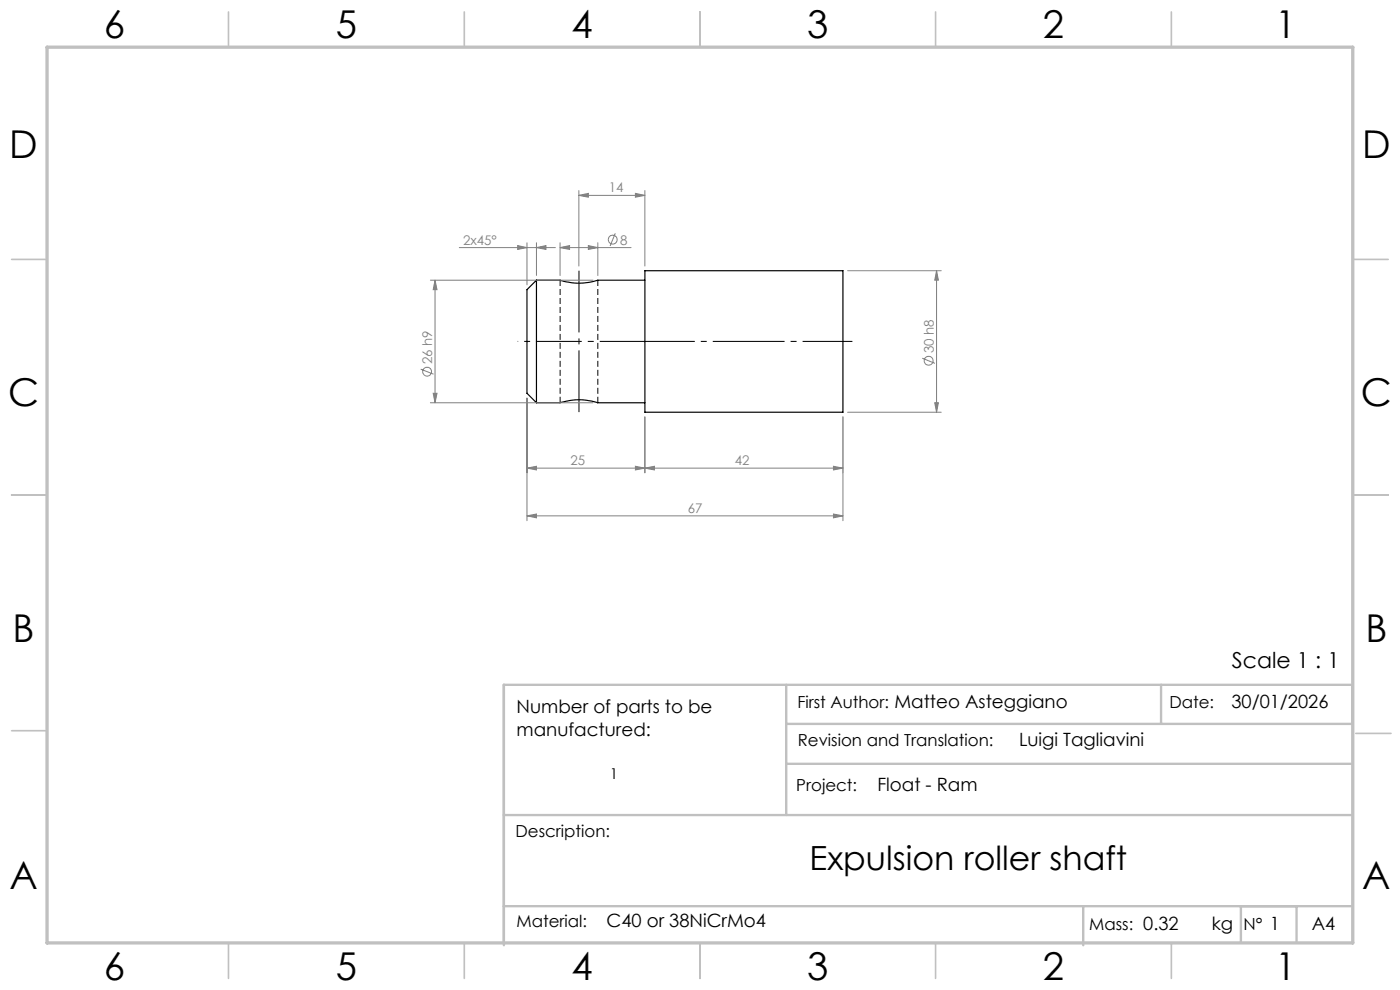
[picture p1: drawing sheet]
<svg xmlns="http://www.w3.org/2000/svg" width="297mm" height="210mm" viewBox="0 0 297 210" stroke-linecap="round" stroke-linejoin="round" font-family="sans-serif">
<path d="M118.8 59.4v26M126.8 85.4v-26" fill="none" stroke="#000" stroke-width=".21" stroke-dasharray="1.3 .6" stroke-linecap="butt"/>
<path d="M113.8 59.4v26M113.8 59.4h5a12.8 12.8 0 0 0 8 0h10M113.8 59.4l-2 2v22l2 2M136.8 57.4h42v30h-42zM113.8 85.4h5a12.9 12.9 0 0 1 8 0h10" fill="none" stroke="#000" stroke-width=".25"/>
<g fill="none" stroke="#808080" stroke-width=".21">
<path d="M91.3 59.4h34.5M92.3 59.4l.4 2h-.8zM92.3 59.4v26M97.4 52.5h20.4M109.8 52.1l2 .4-2 .4zM111.8 51.5v8.9M113.8 52.5l2-.4v.8zM113.8 51.5v6.9M118.8 52.5l2-.4v.8zM118.8 52.5h15.1M118.8 51.5v6.9M122.8 41.4l2-.4v.8z"/>
<path d="M122.8 40.4v16M122.8 41.4h14M124.8 52.1l2 .4-2 .4zM126.8 51.5v6.9M130.5 49.5l-1.1 2.7M134.8 41l2 .4-2 .4zM136.8 40.4v16M179.8 57.4h19.9M198.7 57.4l.4 2h-.8zM198.7 57.4v30M89.3 78.3l2.7 1.1M195.7 76l2.6 1.1"/>
<path d="M91.3 85.4h34.5M91.9 83.4h.8l-.4 2zM111.8 99.3l2-.4v.8zM111.8 84.4v26M111.8 99.3h67M134.8 98.9l2 .4-2 .4zM136.8 99.3l2-.4v.8zM136.8 88.4v11.9M176.8 98.9l2 .4-2 .4zM178.8 88.4v22M179.8 87.4h19.9M198.3 85.4h.8l-.4 2z"/>
<path d="M111.8 109.4l2-.4v.8zM111.8 109.4h67M176.8 109l2 .4-2 .4z"/>
<circle cx="130" cy="50.8" r=".95"/>
<circle cx="90.6" cy="78.8" r=".94"/>
<circle cx="197" cy="76.5" r=".94"/>
</g>
<path d="M136.8 72.4h44" fill="none" stroke="#000" stroke-width=".21" stroke-dasharray="15.2 1.3 1.3 1.3" stroke-dashoffset="4.7" stroke-linecap="butt"/>
<path d="M113.8 72.4h23" fill="none" stroke="#000" stroke-width=".21" stroke-dasharray="15.2 1.3 1.3 1.3" stroke-dashoffset="5.6" stroke-linecap="butt"/>
<path d="M113.8 72.4h-4" fill="none" stroke="#000" stroke-width=".21" stroke-dasharray="15.2 1.3 1.3 1.3" stroke-dashoffset="15.1" stroke-linecap="butt"/>
<path d="M122.8 87.4v-30" fill="none" stroke="#000" stroke-width=".21" stroke-dasharray="15.2 1.3 1.3 1.3" stroke-dashoffset="2.1" stroke-linecap="butt"/>
<g fill="none" stroke="#c0c0c0" stroke-width=".35">
<path d="M48.5 2.5v7.5M98.5 2.5v7.5M148.5 2.5v7.5M198.5 2.5v7.5M248.5 2.5v7.5M2.5 55h7.5M287 55h7.5M2.5 105h7.5M287 105h7.5M2.5 155h7.5M287.6 155.6h7.5M48.5 200v7.5"/>
<path d="M98.5 200v7.5M148.5 200v7.5M198.5 200v7.5M248.5 200v7.5"/>
</g>
<path d="M166.8 153.6h120.1v-8.3h-180v55.2M166.8 145.3v27.6M246.3 145.3v8.3M106.9 172.9h180M166.8 162h120.1M106.9 192.2h180M229.8 192.2v8.3M263.2 192.2v7.7M275.1 192.2v7.7" fill="none" stroke="#c0c0c0" stroke-width=".5"/>
<path d="M10 10h277v190h-277z" fill="none" stroke="#c0c0c0" stroke-width=".7"/>
<g fill="#808080">
<path d="M134.8 98.9l2 .4-2 .4zM111.8 99.3l2-.4v.8zM134.8 41l2 .4-2 .4zM122.8 41.4l2-.4v.8zM113.8 52.5l2-.4v.8zM109.8 52.1l2 .4-2 .4zM176.8 109l2 .4-2 .4zM111.8 109.4l2-.4v.8z"/>
<path d="M136.8 99.3l2-.4v.8zM176.8 98.9l2 .4-2 .4zM118.8 52.5l2-.4v.8zM124.8 52.1l2 .4-2 .4z"/>
<path d="M198.7 57.4l.4 2h-.8zM198.3 85.4h.8l-.4 2zM92.3 59.4l.4 2h-.8zM91.9 83.4h.8l-.4 2z"/>
</g>
<g font-size="8.1">
<text x="22" y="8">6</text>
<text x="71.2" y="8">5</text>
<text x="121.2" y="8">4</text>
<text x="171.2" y="8">3</text>
<text x="221.2" y="8">2</text>
<text x="270.5" y="8">1</text>
<text x="2" y="33.6">D</text>
<text x="289" y="33.6">D</text>
<text x="1.7" y="86.1">C</text>
<text x="288.7" y="86.1">C</text>
<text x="2.7" y="136.1">B</text>
<text x="289.7" y="136.1">B</text>
<text x="2" y="188.6">A</text>
<text x="289" y="188.6">A</text>
<text x="22" y="208">6</text>
<text x="71.2" y="208">5</text>
<text x="121.2" y="208">4</text>
<text x="171.2" y="208">3</text>
<text x="221.2" y="208">2</text>
<text x="270.5" y="208">1</text>
</g>
<text font-size="7.1" x="171.7" y="184.5">Expulsion roller shaft</text>
<text font-size="4.7" x="261.3" y="141.6">Scale 1 : 1</text>
<g font-size="3.9">
<text x="109.6" y="151.2">Number of parts to be</text>
<text x="261.2" y="150.2">30/01/2026</text>
<text x="109.6" y="156.1">manufactured:</text>
<text x="216.2" y="158.3">Luigi Tagliavini</text>
<text x="186.1" y="167.8">Float - Ram</text>
<text x="128.7" y="196.7">C40 or 38NiCrMo4</text>
<text x="257.1" y="197.3">kg</text>
<text x="278.3" y="197.4">A4</text>
</g>
<g font-size="3.5">
<text x="169.2" y="150.1">First Author: Matteo Asteggiano</text>
<text x="248.1" y="150.1">Date:</text>
<text x="169.3" y="158.3">Revision and Translation:</text>
<text x="168.9" y="167.8">Project:</text>
<text x="109.4" y="177.5">Description:</text>
<text x="109.6" y="196.7">Material:</text>
<text x="231.1" y="197.3">Mass: 0.32</text>
<text x="263.8" y="197.3">N° 1</text>
</g>
<text font-size="3.2" x="129.4" y="165.3">1</text>
<g font-size="2.8" fill="#808080">
<text x="129.2" y="40.8">14</text>
<text x="98.2" y="51.9">2x45°</text>
<text x="131.6" y="51.9">8</text>
<text x="91.7" y="77.3" transform="rotate(-90 91.7 77.3)">26 h9</text>
<text x="198.1" y="75" transform="rotate(-90 198.1 75)">30 h8</text>
<text x="121" y="98.7">25</text>
<text x="155.9" y="98.7">42</text>
<text x="145.9" y="108.8">67</text>
</g>
</svg>
